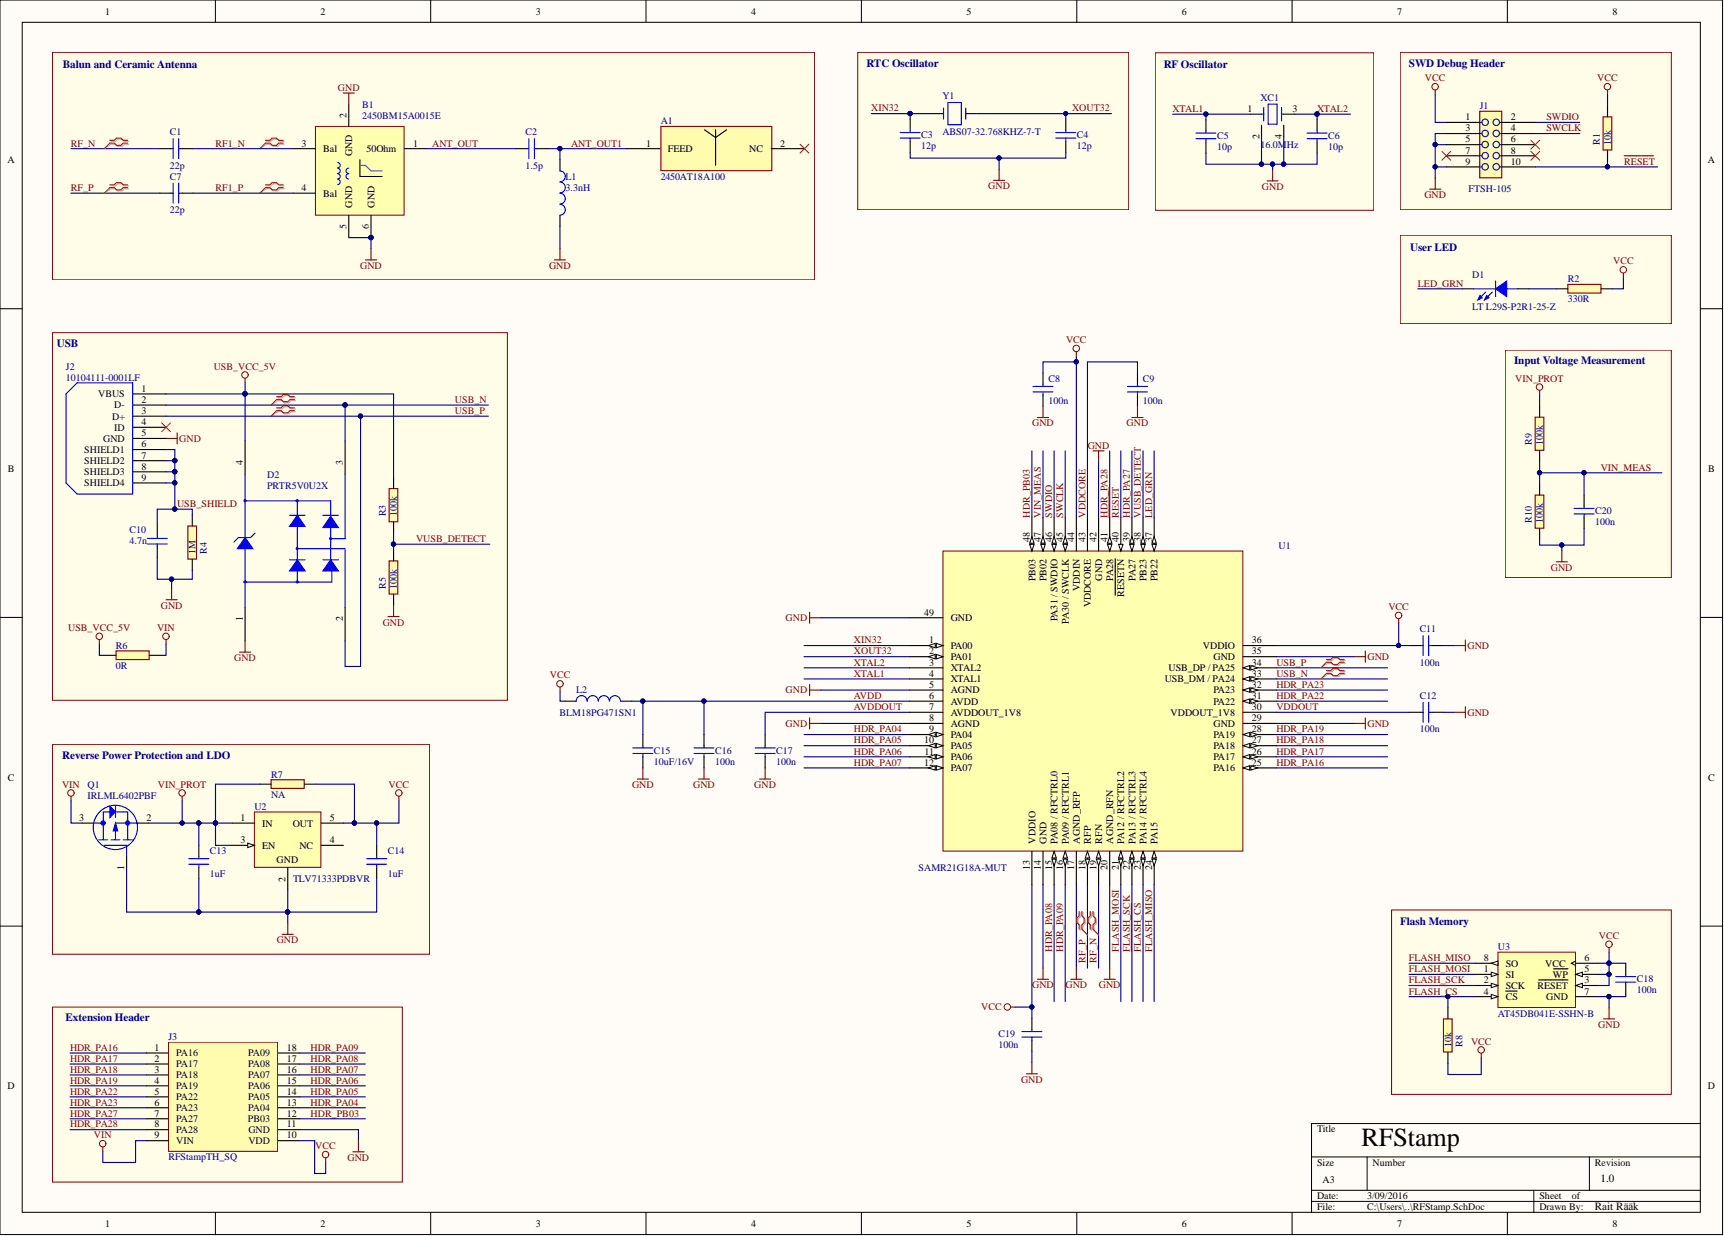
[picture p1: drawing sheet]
# Altium project RFStamp.PrjPcb
1 sheet, 45 parts. Net scope: global (net labels, ports and power ports of the same name join across sheets).
Board file: RFStamp.PcbDoc

## Sheet RFStamp.SchDoc: RFStamp
size A3; DrawnBy: Rait Rääk; Revision: 1.0; PageSetup: Record=PageOptions¦CenterHorizontal=True¦CenterVertical=True¦PrintScale=0.71¦XCorrection=1.00¦YCorrection=1.00¦PrintKind=0¦BorderSize=5000000¦LeftOffset=0¦BottomOffset=0¦Orientation=2¦PaperLength=1000¦PaperWidth=1000¦Scale=100¦PaperSource=7¦PrintQuality=-4¦MediaType=1¦DitherType=10¦PaperKind=A4¦PrintScaleMode=1

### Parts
A1  2450AT18A100  [2450AT18A100]
B1  2450BM15A0015E  [AP3-00060]
C1  22p  [AP1-00053]
C2  1.5p  [AP1-00053]
C3  12p  [AP1-00053]
C4  12p  [AP1-00053]
C5  10p  [AP1-00053]
C6  10p  [AP1-00053]
C7  22p  [AP1-00053]
C8  100n  [AP1-00053]
C9  100n  [AP1-00053]
C10  4.7n  [AP1-00053]
C11  100n  [AP1-00053]
C12  100n  [AP1-00053]
C13  1uF  [AP1-00039]
C14  1uF  [AP1-00039]
C15  10uF/16V  [AP1-00039]
C16  100n  [AP1-00053]
C17  100n  [AP1-00053]
C18  100n  [AP1-00053]
C19  100n  [AP1-00053]
C20  100n  [AP1-00053]
D1  LT L29S-P2R1-25-Z  [LS L29K]
D2  PRTR5V0U2X  [AP4-00001]
J1  FTSH-105  [FTSH_SMT_10]
J2  10104111-0001LF  [AP8-00604]
J3  RFStampTH_SQ  [RFSTAMP_TH_SQ]  (no BOM)
L1  3.3nH  [0402-A]
L2  BLM18PG471SN1  [AP3-00005]
Q1  IRLML6402PBF  [AP5-00002]
R1  10k  [AP2-00011]
R2  330R  [AP2-00011]
R3  100k  [AP2-00011]
R4  1M  [AP2-00011]
R5  100k  [AP2-00011]
R6  0R  [AP2-00011]
R7  value NA  [AP2-00011]  (hidden comment: 0R)  (no BOM)
R8  10k  [AP2-00011]
R9  100k  [AP2-00011]
R10  100k  [AP2-00011]
U1  SAMR21G18A-MUT  [AP6-00171]
U2  TLV71333PDBVR  [TI-DBV5_N]
U3  AT45DB041E-SSHN-B  [8S1_N]
XC1  value 16.0MHz  [AP7-00061]  (hidden comment: TSX-3225)
Y1  ABS07-32.768KHZ-7-T  [ABS07]

### Blocks framed on the sheet
Balun and Ceramic Antenna: A1 B1 C1 C2 C7 L1
RTC Oscillator: C3 C4 Y1
RF Oscillator: C5 C6 XC1
SWD Debug Header: J1 R1
User LED: D1 R2
USB: C10 D2 J2 R3-R6
Input Voltage Measurement: C20 R9 R10
Reverse Power Protection and LDO: C13 C14 Q1 R7 U2
Flash Memory: C18 R8 U3
Extension Header: J3

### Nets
GND: B1.2(GND) B1.5(GND) B1.6(GND) C3.2 C4.2 C5.2 C6.2 C8.2 C9.2 C10.1 C11.2 C12.2 C13.2 C14.2 C15.2 C16.2 C17.2 C18.2 C19.2 C20.2 D2.1(GND) J1.3 J1.5 J1.9 J2.5(GND) J3.11(GND) L1.2 Q1.1(G) R4.1 R5.1 R10.1 U1.5(AGND) U1.8(AGND) U1.14(GND) U1.17(AGND_RFP) U1.20(AGND_RFN) U1.29(GND) U1.35(GND) U1.42(GND) U1.49(GND) U2.2(GND) U3.7(GND) XC1.2(GND) XC1.4(GND)
USB_VCC_5V: D2.4(VCC) J2.1(VBUS) R3.2 R6.2
VCC: C8.1 C11.1 C14.1 C18.1 C19.1 J1.1 J3.10(VDD) L2.1 R1.2 R2.1 R7.1 R8.1 U1.13(VDDIO) U1.36(VDDIO) U1.44(VDDIN) U2.5(OUT) U3.3(~{RESET}) U3.5(~{WP}) U3.6(VCC)
VIN: J3.9(VIN) Q1.3(D) R6.1
VIN_PROT: C13.1 Q1.2(S) R7.2 R9.2 U2.1(IN) U2.3(EN)
ANT_OUT: B1.1(50Ohm) C2.1
ANT_OUT1: A1.1(FEED) C2.2 L1.1
AVDD: C15.1 C16.1 L2.2 U1.6(AVDD)
AVDDOUT: C17.1 U1.7(AVDDOUT_1V8)
~{FLASH_CS}: R8.2 U1.23(PA14_/_RFCTRL4) U3.4(~{CS})
FLASH_MISO: U1.24(PA15) U3.8(SO)
FLASH_MOSI: U1.21(PA12_/_RFCTRL2) U3.1(SI)
FLASH_SCK: U1.22(PA13_/_RFCTRL3) U3.2(SCK)
HDR_PA04: J3.13(PA04) U1.9(PA04)
HDR_PA05: J3.14(PA05) U1.10(PA05)
HDR_PA06: J3.15(PA06) U1.11(PA06)
HDR_PA07: J3.16(PA07) U1.12(PA07)
HDR_PA08: J3.17(PA08) U1.15(PA08_/_RFCTRL0)
HDR_PA09: J3.18(PA09) U1.16(PA09_/_RFCTRL1)
HDR_PA16: J3.1(PA16) U1.25(PA16)
HDR_PA17: J3.2(PA17) U1.26(PA17)
HDR_PA18: J3.3(PA18) U1.27(PA18)
HDR_PA19: J3.4(PA19) U1.28(PA19)
HDR_PA22: J3.5(PA22) U1.31(PA22)
HDR_PA23: J3.6(PA23) U1.32(PA23)
HDR_PA27: J3.7(PA27) U1.39(PA27)
HDR_PA28: J3.8(PA28) U1.41(PA28)
HDR_PB03: J3.12(PB03) U1.48(PB03)
LED_GRN: D1.1(CATHODE) U1.37(PB22)
~{RESET}: J1.10 R1.1 U1.40(~{RESETN})
RF1_N: B1.3(Bal) C1.2
RF1_P: B1.4(Bal) C7.2
RF_N: C1.1 U1.19(RFN)
RF_P: C7.1 U1.18(RFP)
SWCLK: J1.4 U1.45(PA30_/_SWCLK)
SWDIO: J1.2 U1.46(PA31_/_SWDIO)
USB_N: D2.3(I/O_2) J2.2(D-) U1.33(USB_DM_/_PA24)
USB_P: D2.2(I/O_1) J2.3(D+) U1.34(USB_DP_/_PA25)
USB_SHIELD: C10.2 J2.6(SHIELD1) J2.7(SHIELD2) J2.8(SHIELD3) J2.9(SHIELD4) R4.2
VDDCORE: C9.1 U1.43(VDDCORE)
VDDOUT: C12.1 U1.30(VDDOUT_1V8)
VIN_MEAS: C20.1 R9.1 R10.2 U1.47(PB02)
VUSB_DETECT: R3.1 R5.2 U1.38(PB23)
XIN32: C3.1 U1.1(PA00) Y1.1
XOUT32: C4.1 U1.2(PA01) Y1.2
XTAL1: C5.1 U1.4(XTAL1) XC1.1(IN)
XTAL2: C6.1 U1.3(XTAL2) XC1.3(OUT)
NetD1_2: D1.2(ANODE) R2.2

Not connected (* = marked no-connect by the designer): A1 2(NC)*; J1 6* 7* 8*; J2 4(ID)*; U2 4(NC)

### Layout directives
differential pair: RF1_N, RF1_P, RF_N, RF_P, USB_N, USB_P
